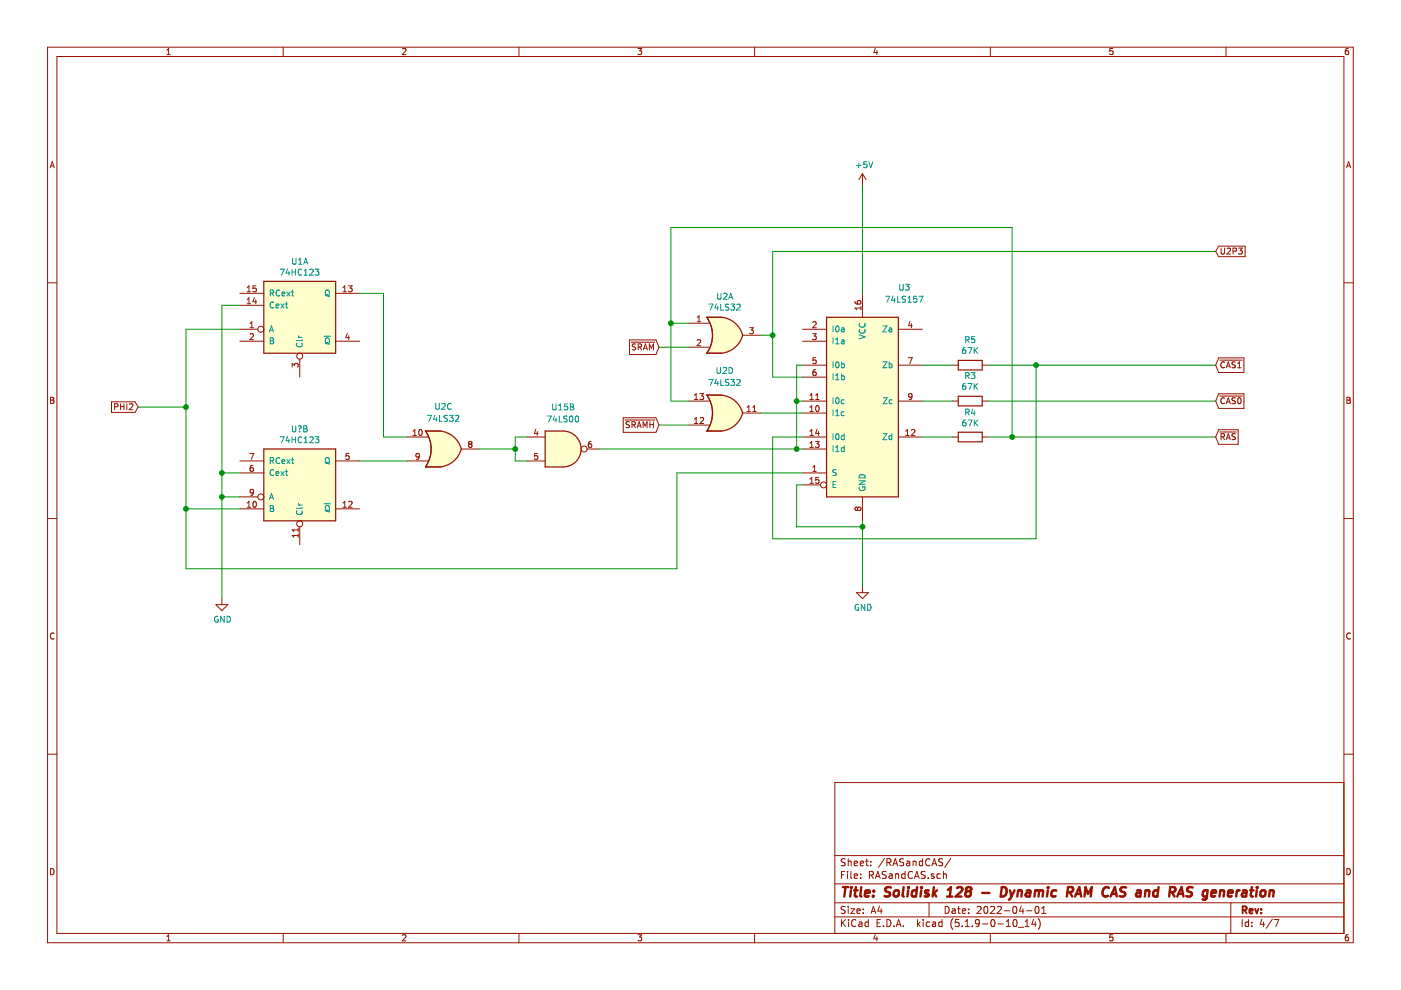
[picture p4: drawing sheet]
EESchema Schematic File Version 4
EELAYER 30 0
EELAYER END
$Descr A4 11693 8268
encoding utf-8
Sheet 4 7
Title "Solidisk 128 - Dynamic RAM CAS and RAS generation"
Date "2022-04-01"
Rev ""
Comp ""
Comment1 ""
Comment2 ""
Comment3 ""
Comment4 ""
$EndDescr
$Comp
L TTL_74xx:74HC123 U?
U 1 1
P 2500 2650
AR Path="/625B23D3/625B6356" Ref="U?"  Part="1" 
AR Path="/623840EF/625B6356" Ref="U1"  Part="1" 
F 0 "U1" H 2500 3117 50  0000 C CNN
F 1 "74HC123" H 2500 3026 50  0000 C CNN
F 2 "" H 2500 2650 50  0001 C CNN
F 3 "https://assets.nexperia.com/documents/data-sheet/74HC_HCT123.pdf" H 2500 2650 50  0001 C CNN
	1    2500 2650
	1    0    0    -1  
$EndComp
$Comp
L power:GND #PWR?
U 1 1
P 7200 4900
F 0 "#PWR?" H 7200 4650 50  0001 C CNN
F 1 "GND" H 7205 4727 50  0000 C CNN
F 2 "" H 7200 4900 50  0001 C CNN
F 3 "" H 7200 4900 50  0001 C CNN
	1    7200 4900
	1    0    0    -1  
$EndComp
Wire Wire Line
	7200 4400 7200 4900
Wire Wire Line
	7200 4400 6650 4400
Wire Wire Line
	7200 4350 7200 4400
Wire Wire Line
	6650 4050 6650 4400
Wire Wire Line
	6700 4050 6650 4050
Wire Wire Line
	5500 3550 5750 3550
Wire Wire Line
	5000 3750 6650 3750
Wire Wire Line
	3200 3650 3400 3650
Wire Wire Line
	3200 2450 3200 3650
Wire Wire Line
	3000 2450 3200 2450
Wire Wire Line
	3000 3850 3400 3850
Text GLabel 10150 2100 2    50   Input ~ 0
U2P3
Wire Wire Line
	6450 3150 6700 3150
Wire Wire Line
	6450 2100 10150 2100
Connection ~ 6650 3350
Wire Wire Line
	6650 3050 6650 3350
Wire Wire Line
	6700 3050 6650 3050
Wire Wire Line
	6650 3750 6700 3750
Connection ~ 6650 3750
Wire Wire Line
	6650 3350 6650 3750
Wire Wire Line
	6700 3350 6650 3350
$Comp
L TTL_74xx:74HC123 U?
U 2 1
P 2500 4050
F 0 "U?" H 2500 4517 50  0000 C CNN
F 1 "74HC123" H 2500 4426 50  0000 C CNN
F 2 "" H 2500 4050 50  0001 C CNN
F 3 "https://assets.nexperia.com/documents/data-sheet/74HC_HCT123.pdf" H 2500 4050 50  0001 C CNN
	2    2500 4050
	1    0    0    -1  
$EndComp
$Comp
L TTL_74xx:74LS00 U15
U 2 1
P 4700 3750
F 0 "U15" H 4700 4100 50  0000 C CNN
F 1 "74LS00" H 4700 4000 50  0000 C CNN
F 2 "" H 4700 3750 50  0001 C CNN
F 3 "http://www.ti.com/lit/gpn/sn74ls00" H 4700 3750 50  0001 C CNN
	2    4700 3750
	1    0    0    -1  
$EndComp
Wire Wire Line
	4400 3650 4300 3650
Wire Wire Line
	4300 3650 4300 3750
Wire Wire Line
	4300 3850 4400 3850
$Comp
L TTL_74xx:74LS32 U2
U 3 1
P 3700 3750
F 0 "U2" H 3700 3400 50  0000 C CNN
F 1 "74LS32" H 3700 3500 50  0000 C CNN
F 2 "" H 3700 3750 50  0001 C CNN
F 3 "http://www.ti.com/lit/gpn/sn74LS32" H 3700 3750 50  0001 C CNN
	3    3700 3750
	1    0    0    1   
$EndComp
Wire Wire Line
	4000 3750 4300 3750
Connection ~ 4300 3750
Wire Wire Line
	4300 3750 4300 3850
Text GLabel 5500 2900 0    50   Input ~ 0
~SRAM
Wire Wire Line
	6700 3950 5650 3950
Wire Wire Line
	8650 3050 10150 3050
Connection ~ 8650 3050
Wire Wire Line
	8650 4500 8650 3050
Wire Wire Line
	6450 3650 6450 4500
Text GLabel 10150 3050 2    50   Input ~ 0
~CAS1
Wire Wire Line
	8250 3050 8650 3050
Text GLabel 10150 3350 2    50   Input ~ 0
~CAS0
Wire Wire Line
	8250 3350 10150 3350
Text GLabel 10150 3650 2    50   Input ~ 0
~RAS
Wire Wire Line
	8450 3650 8450 1900
Wire Wire Line
	8250 3650 8450 3650
Wire Wire Line
	7700 3050 7950 3050
Wire Wire Line
	7950 3350 7700 3350
Wire Wire Line
	7700 3650 7950 3650
$Comp
L Device:R R4
U 1 1
P 8100 3650
F 0 "R4" V 7893 3650 50  0000 C CNN
F 1 "67K" V 7984 3650 50  0000 C CNN
F 2 "" V 8030 3650 50  0001 C CNN
F 3 "~" H 8100 3650 50  0001 C CNN
	1    8100 3650
	0    1    1    0   
$EndComp
$Comp
L Device:R R3
U 1 1
P 8100 3350
F 0 "R3" V 8307 3350 50  0000 C CNN
F 1 "67K" V 8216 3350 50  0000 C CNN
F 2 "" V 8030 3350 50  0001 C CNN
F 3 "~" H 8100 3350 50  0001 C CNN
	1    8100 3350
	0    -1   -1   0   
$EndComp
$Comp
L Device:R R5
U 1 1
P 8100 3050
F 0 "R5" V 8307 3050 50  0000 C CNN
F 1 "67K" V 8216 3050 50  0000 C CNN
F 2 "" V 8030 3050 50  0001 C CNN
F 3 "~" H 8100 3050 50  0001 C CNN
	1    8100 3050
	0    -1   -1   0   
$EndComp
Wire Wire Line
	5750 3350 5600 3350
$Comp
L TTL_74xx:74LS157 U3
U 1 1
P 7200 3350
F 0 "U3" H 7550 4300 50  0000 C CNN
F 1 "74LS157" H 7550 4200 50  0000 C CNN
F 2 "" H 7200 3350 50  0001 C CNN
F 3 "http://www.ti.com/lit/gpn/sn74LS157" H 7200 3350 50  0001 C CNN
	1    7200 3350
	1    0    0    -1  
$EndComp
$Comp
L TTL_74xx:74LS32 U2
U 4 1
P 6050 3450
F 0 "U2" H 6050 3100 50  0000 C CNN
F 1 "74LS32" H 6050 3200 50  0000 C CNN
F 2 "" H 6050 3450 50  0001 C CNN
F 3 "http://www.ti.com/lit/gpn/sn74LS32" H 6050 3450 50  0001 C CNN
	4    6050 3450
	1    0    0    1   
$EndComp
$Comp
L TTL_74xx:74LS32 U2
U 1 1
P 6050 2800
F 0 "U2" H 6050 3125 50  0000 C CNN
F 1 "74LS32" H 6050 3034 50  0000 C CNN
F 2 "" H 6050 2800 50  0001 C CNN
F 3 "http://www.ti.com/lit/gpn/sn74LS32" H 6050 2800 50  0001 C CNN
	1    6050 2800
	1    0    0    -1  
$EndComp
Text GLabel 5500 3550 0    50   Input ~ 0
~SRAMH
Wire Wire Line
	8450 1900 5600 1900
Connection ~ 8450 3650
Wire Wire Line
	8450 3650 10150 3650
Wire Wire Line
	5600 1900 5600 2700
Wire Wire Line
	5600 2700 5750 2700
Wire Wire Line
	6350 3450 6700 3450
Wire Wire Line
	6450 2100 6450 2800
Connection ~ 5600 2700
Wire Wire Line
	5600 2700 5600 3350
Wire Wire Line
	5750 2900 5500 2900
Wire Wire Line
	6350 2800 6450 2800
Connection ~ 6450 2800
Wire Wire Line
	6450 2800 6450 3150
Wire Wire Line
	6450 3650 6700 3650
Wire Wire Line
	6450 4500 8650 4500
Text GLabel 1150 3400 0    50   Input ~ 0
PHI2
Wire Wire Line
	1550 2750 1550 3400
Connection ~ 1550 3400
Wire Wire Line
	1550 4250 1550 4750
Wire Wire Line
	5650 4750 5650 3950
Wire Wire Line
	7200 2450 7200 1550
Connection ~ 7200 4400
$Comp
L power:+5V #PWR?
U 1 1
P 7200 1550
F 0 "#PWR?" H 7200 1400 50  0001 C CNN
F 1 "+5V" H 7215 1723 50  0000 C CNN
F 2 "" H 7200 1550 50  0001 C CNN
F 3 "" H 7200 1550 50  0001 C CNN
	1    7200 1550
	1    0    0    -1  
$EndComp
Wire Wire Line
	1550 3400 1550 4250
Wire Wire Line
	1850 4150 2000 4150
Wire Wire Line
	1850 3950 1850 4150
Wire Wire Line
	1150 3400 1550 3400
Wire Wire Line
	1550 2750 2000 2750
Connection ~ 1550 4250
Wire Wire Line
	1550 4250 2000 4250
Wire Wire Line
	1550 4750 5650 4750
Wire Wire Line
	2000 3950 1850 3950
Wire Wire Line
	2000 2550 1850 2550
Wire Wire Line
	1850 4150 1850 5000
Connection ~ 1850 4150
$Comp
L power:GND #PWR?
U 1 1
P 1850 5000
F 0 "#PWR?" H 1850 4750 50  0001 C CNN
F 1 "GND" H 1855 4827 50  0000 C CNN
F 2 "" H 1850 5000 50  0001 C CNN
F 3 "" H 1850 5000 50  0001 C CNN
	1    1850 5000
	1    0    0    -1  
$EndComp
Wire Wire Line
	1850 2550 1850 3950
Connection ~ 1850 3950
$EndSCHEMATC
